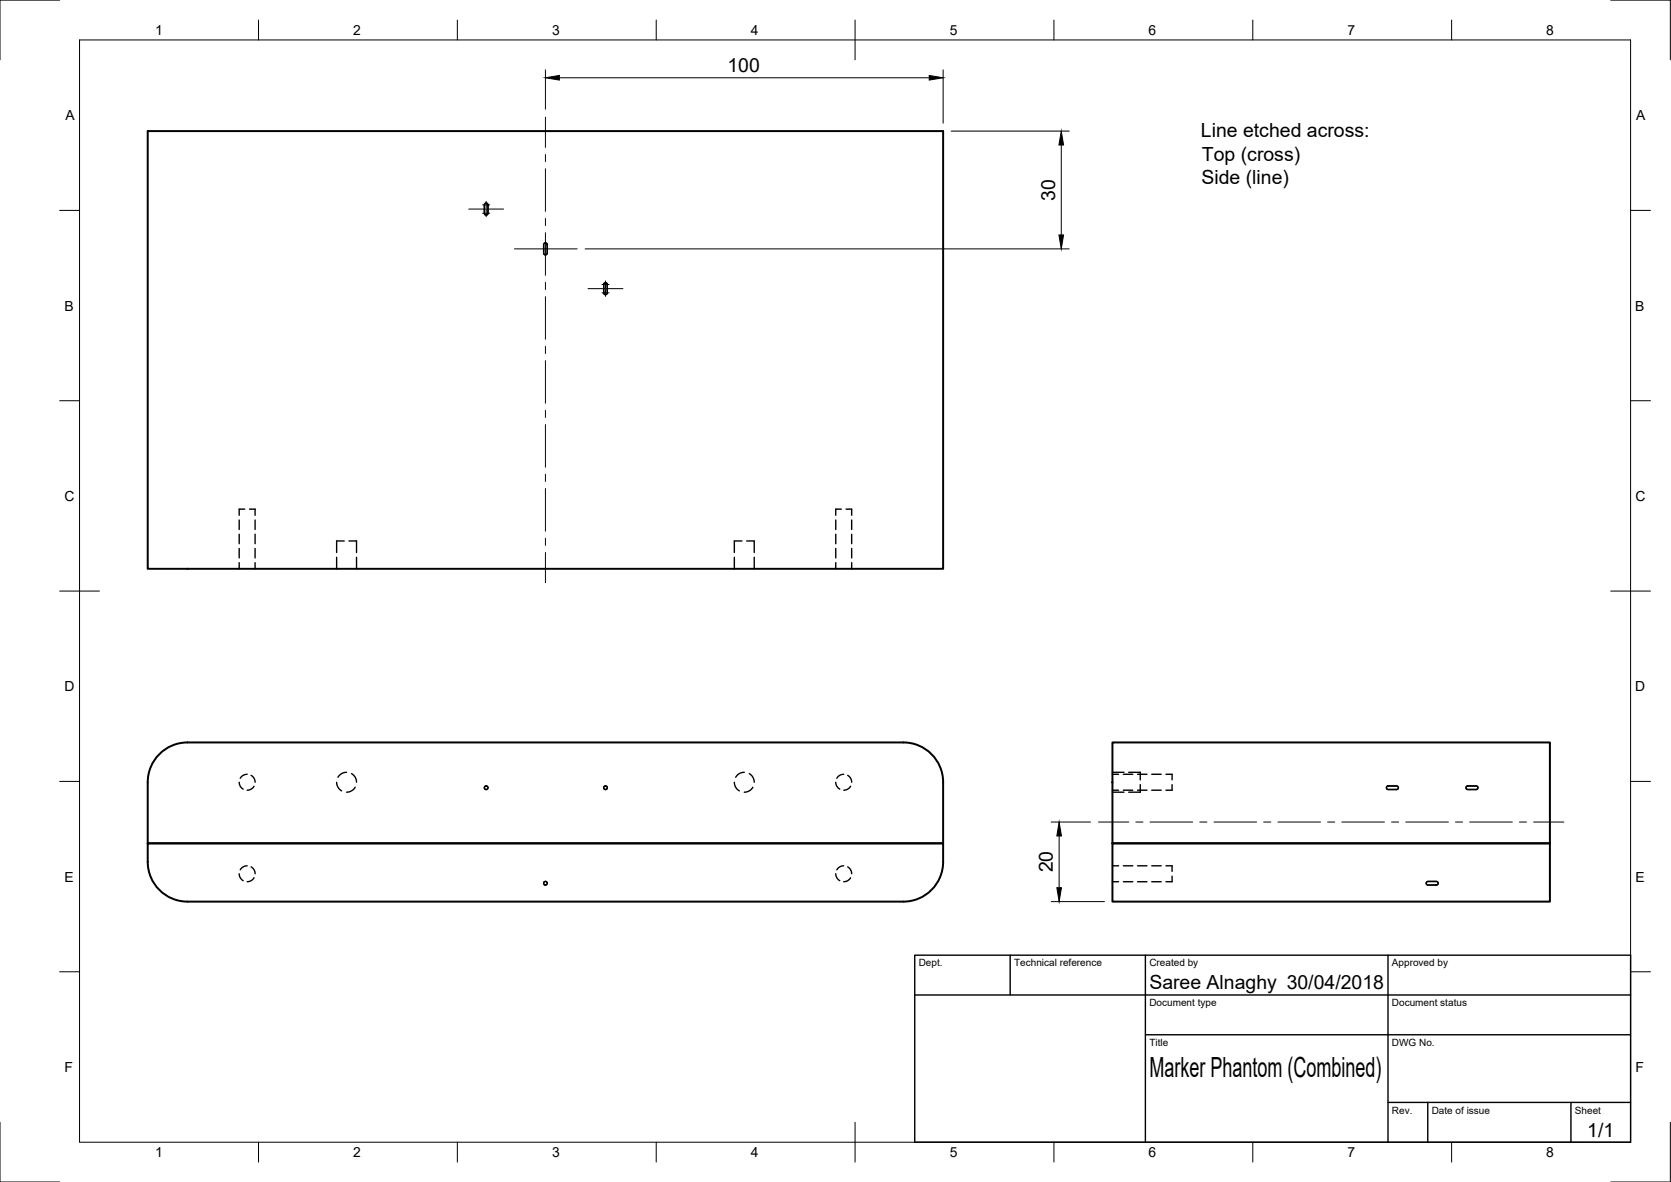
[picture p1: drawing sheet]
<svg xmlns="http://www.w3.org/2000/svg" width="420mm" height="297mm" viewBox="0 0 420 297" stroke-linecap="round" stroke-linejoin="round" font-family="sans-serif">
<!-- layer: Visible -->
<path d="M37.1 32.9h200v110h-200zM39.7 189.9a10 10 0 0 1 7.4-3.3h180a10 10 0 0 1 10 10v15.3h-200v-15.3a10 10 0 0 1 2.6-6.7zM279.7 186.6h110v25.3h-110zM37.1 211.9h200a16.3 16.3 0 0 1-1.1 9.4 10 10 0 0 1-8.9 5.3h-180a10 10 0 0 1-10-10zM279.7 211.9h110v14.7h-110z" fill="none" stroke="#000" stroke-width=".5"/>
<!-- layer: Hidden -->
<g fill="none" stroke="#000" stroke-width=".35">
<path d="M121.9 51.2l.5-.1 .3 .3v2.3l-.4 .3h-.3l-.2-.3zM136.8 61.2l.5-.1 .3 .3v2.3l-.4 .3h-.3l-.2-.3zM151.9 71.2l.5-.1 .3 .3v2.3l-.4 .3-.3-.1-.2-.2zM60.1 130.7v2.4M60.1 134.3v2.3M60.1 137.8v2.4M61.5 127.9h-1.4v1.6M62.7 127.9h1.4v1.6M64.1 130.7v2.4M64.1 134.3v2.3M64.1 137.8v2.4M86.5 135.9h-1.9v2.9"/>
<path d="M87.7 135.9h1.9v2.9M186.5 135.9h-1.9v2.9M187.7 135.9h1.9v2.9M210.1 130.7v2.4M210.1 134.3v2.3M210.1 137.8v2.4M211.5 127.9h-1.4v1.6M212.7 127.9h1.4v1.6M214.1 130.7v2.4M214.1 134.3v2.3M214.1 137.8v2.4M60.1 141.4v1.5"/>
<path d="M64.1 141.4v1.5M84.6 140v2.9M89.6 140v2.9M184.6 140v2.9M189.6 140v2.9M210.1 141.4v1.5M214.1 141.4v1.5M60.1 196.6l.3 1 .7 .7M62.1 194.6l-.9 .2-.8 .8M63.1 194.8l.8 .8 .2 1M63.9 197.6l-.7 .7-1.1 .3M84.6 196.6l.4 1.2 .9 .9"/>
<path d="M87.1 194.1l-1.2 .3-.9 .9M88.4 194.4l.9 .9 .3 1.3M89.3 197.8l-.9 .9-1.3 .4M184.6 196.6l.4 1.2 .9 .9M187.1 194.1l-1.2 .3-.9 .9M188.4 194.4l.9 .9 .3 1.3M189.3 197.8l-.9 .9-1.3 .4M210.1 196.6l.3 1 .7 .7M212.1 194.6l-.9 .2-.8 .8M213.1 194.8l.8 .8 .2 1M213.9 197.6l-.7 .7-1.1 .3M279.7 194.1h2.9"/>
<path d="M279.7 199.1h2.9M279.7 194.6h1.6M279.7 198.6h1.6M282.4 194.6h2.4M282.4 198.6h2.4M283.8 194.1h2.9v1.9M286 194.6h2.4M286 198.6h2.4M286.7 197.2v1.9h-2.9M289.6 194.6h2.4M289.6 198.6h2.4M293.2 194.6h1.5v1.4"/>
<path d="M294.7 197.2v1.4h-1.5M348.7 197.7l.3-.2h2.2l.3 .2 .1 .3-.4 .4h-2.2l-.4-.3zM368.7 197.7l.3-.2h2.2l.3 .2 .1 .3-.4 .4h-2.2l-.4-.3zM60.1 219.6l.3 1 .7 .7M62.1 217.6l-.9 .2-.8 .8M63.1 217.8l.8 .8 .2 1M210.1 219.6l.3 1 .7 .7M212.1 217.6l-.9 .2-.8 .8M213.1 217.8l.8 .8 .2 1M279.7 217.6h1.6M282.4 217.6h2.4M286 217.6h2.4"/>
<path d="M289.6 217.6h2.4M293.2 217.6h1.5v1.4M63.9 220.6l-.7 .7-1.1 .3M213.9 220.6l-.7 .7-1.1 .3M279.7 221.6h1.6M282.4 221.6h2.4M286 221.6h2.4M289.6 221.6h2.4M294.7 220.2v1.4h-1.5M358.8 221.6l2.4-.1 .3 .2 .1 .3-.4 .4h-2.2l-.4-.3z"/>
<circle cx="122.2" cy="198" r=".45"/>
<circle cx="152.2" cy="198" r=".45"/>
<circle cx="137.1" cy="222" r=".45"/>
</g>
<!-- layer: Border -->
<g fill="none" stroke="#000" stroke-width=".25">
<path d="M15 0h-15v15M20 10h390v277h-390zM65 5v5M115 5v5M165 5v5M215 5v10M265 5v5M315 5v5M365 5v5M405 0h15v15M15 52.9h5M410 52.9h5"/>
<path d="M15 100.7h5M410 100.7h5M15 148.5h10M405 148.5h10M15 196.4h5M410 196.4h5M15 244.2h5M410 244.2h5M0 282v15h15M65 287v5M115 287v5M165 287v5"/>
<path d="M215 282v10M265 287v5M315 287v5M365 287v5M420 282v15h-15"/>
</g>
<!-- layer: TitleBlock -->
<path d="M230 240h180v47h-180zM230 250h180M254 240v10M288 240v47M349 240v47M288 260h122M349 277h61M359 277v10M395 277v10" fill="none" stroke="#000" stroke-width=".35"/>
<!-- layer: Center Lines -->
<g fill="none" stroke="#000" stroke-width=".25">
<path d="M137.1 29.4v7.6M137.1 38.8v1.8M117.9 52.5h8.7M121.4 53.6h1.7M121.4 51.5h1.7M122.2 50.6v1.8M122.2 52.7v1.8M137.1 42.4v10.7M137.1 54.9v1.8M137.1 58.5v10.7M129.4 62.5h15.7M137.1 71v1.8"/>
<path d="M137.1 74.5v10.8M147.9 72.5h8.7M151.4 73.6h1.7M151.4 71.5h1.7M152.2 70.6v1.8M152.2 72.7v1.8M137.1 87.1v1.7M137.1 90.6v10.7M137.1 103.1v1.8M137.1 106.7v10.7M137.1 119.2v1.8M137.1 122.8v10.7"/>
<path d="M137.1 135.3v1.8M137.1 138.8v7.6M276.2 206.6h7.6M285.6 206.6h1.8M289.2 206.6h10.7M301.7 206.6h1.8M305.2 206.6h10.8M317.7 206.6h1.8M321.3 206.6h10.7M333.8 206.6h1.8M337.4 206.6h10.7M349.9 206.6h1.8"/>
<path d="M353.5 206.6h10.7M366 206.6h1.8M369.5 206.6h10.8M382 206.6h1.8M385.6 206.6h7.6"/>
</g>
<!-- layer: Dimensions -->
<path d="M137.1 17.5v9.9M140.6 19.5h93M237.1 17.5v13.4M239.1 32.9h29.7M266.8 36.4v22.6M147.1 62.5h121.7M264.3 206.6h9.9M266.3 210.1v13M264.3 226.6h13.4" fill="none" stroke="#000" stroke-width=".25"/>
<path d="M137.1 19.5l3.5-.5v1.1zM233.6 19l3.5 .5-3.5 .6zM266.8 32.9l.6 3.5h-1.1zM266.3 59h1.1l-.6 3.5zM266.3 206.6l.6 3.5h-1.2zM265.7 223.1h1.2l-.6 3.5z" fill="#000" stroke="#000" stroke-width=".25"/>
<text font-size="7" x="289" y="270.5">Marker Phantom (Combined)</text>
<g font-size="4.9">
<text x="182.9" y="18">100</text>
<text x="302" y="34.6">Line etched across:</text>
<text x="302.2" y="40.4">Top (cross)</text>
<text x="302.1" y="46.3">Side (line)</text>
<text x="265.3" y="50.4" transform="rotate(-90 265.3 50.4)">30</text>
<text x="264.8" y="219.3" transform="rotate(-90 264.8 219.3)">20</text>
<text x="289" y="248.5">Saree Alnaghy 30/04/2018</text>
<text x="399.1" y="285.7">1/1</text>
</g>
<g font-size="3.5">
<text x="39" y="8.8">1</text>
<text x="88.8" y="8.8">2</text>
<text x="138.8" y="8.8">3</text>
<text x="188.7" y="8.8">4</text>
<text x="238.8" y="8.8">5</text>
<text x="288.7" y="8.8">6</text>
<text x="338.8" y="8.8">7</text>
<text x="388.8" y="8.8">8</text>
<text x="16.4" y="30.2">A</text>
<text x="411.4" y="30.2">A</text>
<text x="16.2" y="78">B</text>
<text x="411.2" y="78">B</text>
<text x="16.2" y="125.9">C</text>
<text x="411.2" y="125.9">C</text>
<text x="16.2" y="173.7">D</text>
<text x="411.2" y="173.7">D</text>
<text x="16.2" y="221.5">E</text>
<text x="411.2" y="221.5">E</text>
<text x="16.2" y="269.4">F</text>
<text x="411.2" y="269.4">F</text>
<text x="39" y="290.8">1</text>
<text x="88.8" y="290.8">2</text>
<text x="138.8" y="290.8">3</text>
<text x="188.7" y="290.8">4</text>
<text x="238.8" y="290.8">5</text>
<text x="288.7" y="290.8">6</text>
<text x="338.8" y="290.8">7</text>
<text x="388.8" y="290.8">8</text>
</g>
<g font-size="2.5">
<text x="231" y="242.8">Dept.</text>
<text x="255" y="242.8">Technical reference</text>
<text x="289" y="242.8">Created by</text>
<text x="350" y="242.8">Approved by</text>
<text x="289" y="252.8">Document type</text>
<text x="350" y="252.8">Document status</text>
<text x="289" y="262.8">Title</text>
<text x="350" y="262.8">DWG No.</text>
<text x="350" y="279.8">Rev.</text>
<text x="360" y="279.8">Date of issue</text>
<text x="396" y="279.8">Sheet</text>
</g>
</svg>
